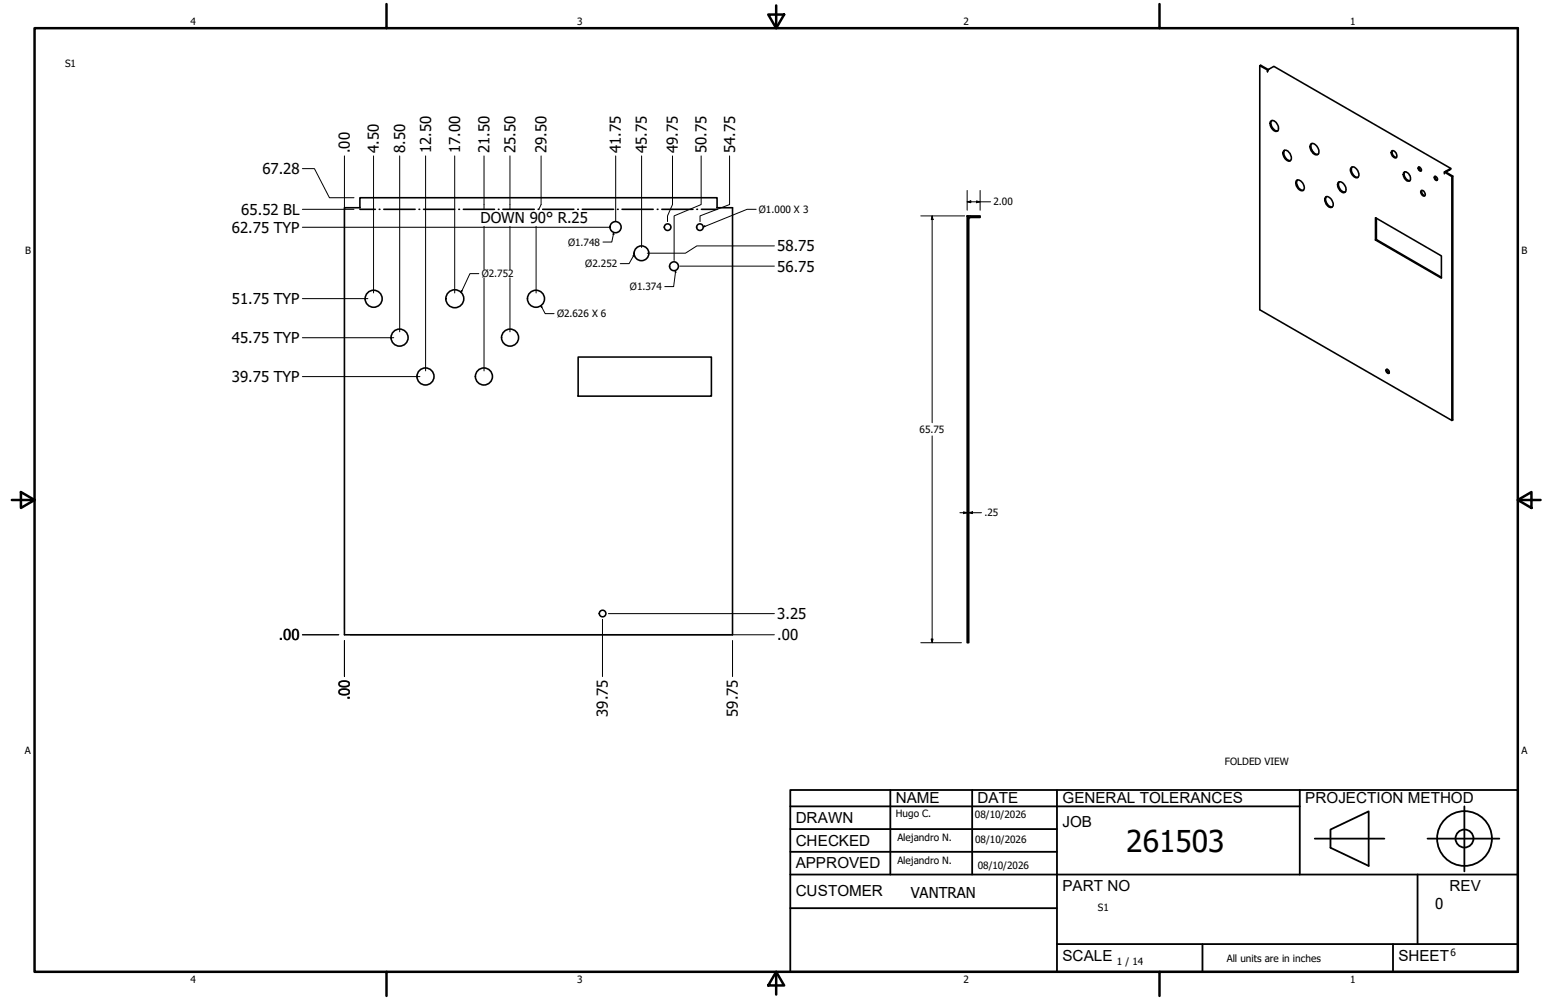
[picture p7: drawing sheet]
<svg xmlns="http://www.w3.org/2000/svg" width="432mm" height="279mm" viewBox="0 0 432 279" stroke-linecap="round" stroke-linejoin="round" font-family="sans-serif">
<!-- layer: GIGA_BendDown -->
<g fill="none" stroke="#000" stroke-width=".44">
<path d="M100.5 58.5h4.3M105.9 58.5h.2M107.2 58.5h8.8M117 58.5h.2M118.3 58.5h8.7M128.1 58.5h.2M129.4 58.5h8.7M139.2 58.5h.2M140.5 58.5h8.7M150.3 58.5h.2M151.6 58.5h8.7M161.4 58.5h.1"/>
<path d="M162.6 58.5h8.8M172.5 58.5h.2M173.7 58.5h8.7M183.6 58.5h.2M184.8 58.5h8.7M194.6 58.5h.2M195.9 58.5h4.4"/>
</g>
<!-- layer: Visible (ANSI) -->
<g fill="none" stroke="#000" stroke-width=".44">
<path d="M351.9 18.4l.2-.2 2.1 1.2M354 19.6l-2.1-1.2v68.2l53.6 30.9 .3-.2v-68.1l-2.2-1.3-.2 .2v.5M354.2 19.5l-.2 .6v-.5M354.2 19.5l-.2 .1M354.2 19.5l1.6-1 49.4 28.6M354.8 34a1.17 1.17 0 0 1 1.9 .7 1.1 1.1 0 0 1 .5 1.2 1.1 1.1 0 0 1-1 .8 2.5 2.5 0 0 1-1.4-2.7zM355.2 33.7a2.05 2.05 0 0 0 1.7 2.9M96.2 58h4.3v-2.8h99.8v2.8h4.3v119.4h-108.4zM358.6 42a1.88 1.88 0 0 1 2.1 2 .83 .83 0 0 1-.6 1 .83 .83 0 0 1-1-.5 1.78 1.78 0 0 1-.5-2.5zM358.8 42a2.05 2.05 0 0 0 1.6 2.8M362.1 50.5a1.64 1.64 0 0 1 2.1 1.6 .82 .82 0 0 1-.3 1.2 .82 .82 0 0 1-1.1-.4 2.11 2.11 0 0 1-.7-2.4zM362.4 50.3a2.05 2.05 0 0 0 1.6 2.8"/>
<path d="M366.1 40.3a1.54 1.54 0 0 1 2.1 1.4 .95 .95 0 0 1 .2 1 .95 .95 0 0 1-1 .5 2.36 2.36 0 0 1-1.3-2.9zM366.4 40.1a2.15 2.15 0 0 0 1.7 3M370.3 55.1a1.87 1.87 0 0 1 2.1 2.1 .81 .81 0 0 1-.7 .8 .81 .81 0 0 1-.9-.5 1.96 1.96 0 0 1-.5-2.4zM370.5 54.9a2.05 2.05 0 0 0 1.6 2.9M373.8 51a1.56 1.56 0 0 1 2.1 1.3v.2a.9 .9 0 0 1-.3 1.2 .9 .9 0 0 1-1.3-.4 2.08 2.08 0 0 1-.5-2.3zM374.1 50.8a2.05 2.05 0 0 0 1.6 2.9M377.5 46.7a1.71 1.71 0 0 1 2 1.7 .86 .86 0 0 1-.4 1.2 .86 .86 0 0 1-1.1-.5 1.71 1.71 0 0 1-.5-2.4zM377.6 46.7a2.05 2.05 0 0 0 1.7 2.8M388.7 42.2a1.22 1.22 0 0 1 1.2 .5 1.22 1.22 0 0 1 0 1.4 1.33 1.33 0 0 1-1.2-1.9zM388.9 42.1a1.43 1.43 0 0 0 1.1 1.9M392 48.3a1.2 1.2 0 0 1 1.8 .8 .85 .85 0 0 1 .2 1 .85 .85 0 0 1-.7 .5 2 2 0 0 1-1.3-2.3zM392.4 48a1.84 1.84 0 0 0 1.4 2.5"/>
<path d="M396.1 46.8a.61 .61 0 0 1 .8 .2 .61 .61 0 0 1-.2 .8l-.5-.3zM396.4 46.7v.6l.5 .4M396.9 53.3a.89 .89 0 0 1 1 .4 .89 .89 0 0 1-.1 1.1 1.26 1.26 0 0 1-.9-1.5zM397.1 53.2a1.24 1.24 0 0 0 .9 1.5M400.7 49.3a.65 .65 0 0 1 .7 .4 .65 .65 0 0 1-.2 .7l-.5-.4zM400.9 49.3v.6l.5 .4M403.4 48.1l2.1 1.2M403.7 48l1.5-.9v.2l-1.3 .8M405.5 49.3v68.2M405.8 49.2l-.3 .1M270.1 60.3h.5v119.3h-.5zM270.5 60.4l3.2-.1v.5h-2.7l-.5 .4"/>
<path d="M384.2 60.8l18.4 10.7v6.2l-18.4-10.6zM384.4 61v5.9l18.2 10.6M384.4 66.9l-.2 .2M161.5 99.8h37.2v10.9h-37.2zM387.2 103.3a.65 .65 0 0 1 .7 .2 .65 .65 0 0 1-.1 .8l-.6-.5zM387.4 103.2l.1 .6 .5 .4"/>
<circle cx="171.9" cy="63.5" r="1.56"/>
<circle cx="179.2" cy="70.8" r="2.06"/>
<circle cx="186.5" cy="63.5" r=".92"/>
<circle cx="188.2" cy="74.4" r="1.24"/>
<circle cx="195.5" cy="63.5" r=".92"/>
<circle cx="104.4" cy="83.5" r="2.38"/>
<circle cx="111.6" cy="94.3" r="2.38"/>
<circle cx="127" cy="83.5" r="2.51"/>
<circle cx="142.5" cy="94.3" r="2.38"/>
<circle cx="149.7" cy="83.5" r="2.38"/>
<circle cx="118.8" cy="105.2" r="2.38"/>
<circle cx="135.2" cy="105.2" r="2.38"/>
<circle cx="168.3" cy="171.4" r=".92"/>
</g>
<!-- layer: Borde (ANSI) -->
<g fill="none" stroke="#000" stroke-width=".7">
<path d="M9.7 7.9h414.2v263.6h-414.2zM107.9 1.1v6.8M214.6 4.1h4.4l-2.2 3.8zM216.8 1.5v6.4M323.8 1.1v6.8M3.3 139.7h6.4M5.8 137.5l3.9 2.2-3.9 2.2zM423.9 139.7l3.8-2.2v4.4zM423.9 139.7h6.4M107.9 271.5v6.8M216.8 271.5l2.2 3.8h-4.4zM216.8 271.5v6.4"/>
<path d="M323.8 271.5v6.8"/>
</g>
<!-- layer: Title (ANSI)-1 -->
<g fill="none" stroke="#000" stroke-width=".51">
<path d="M220.7 220.7h203.2v50.8h-203.2zM220.7 225.3h142.3M220.7 231.6h74.5M220.7 238h74.5M248.7 220.7v23.6M271.5 220.7v23.6M295.2 220.7v50.8M363 220.7v23.6M367.2 234.3h19.5M371.6 231.8l10.7-5.1v15.2l-10.7-5zM398.7 234.3h20.1M409 225.3v18.2"/>
<path d="M220.7 244.3h203.2M220.7 253.7h74.5M395.9 244.3v19.5M295.2 263.8h128.7M335.9 263.8v7.7M389.1 263.8v7.7"/>
<circle cx="409" cy="234.3" r="7.7"/>
<circle cx="409" cy="234.3" r="2.51"/>
</g>
<!-- layer: Cota (ANSI) -->
<g fill="none" stroke="#000" stroke-width=".28">
<path d="M84.5 58.5h14.4M84.5 47.1h3.3l4.2 8.1h6.9M96.2 43.6v132.1M104.3 43.6v38.3M111.6 43.6v49.1M118.9 43.6v60M127 43.6v38.3M135.2 43.6v14.9M142.4 43.6v14.9M151.1 43.6v13.6l-.6 1.3M172 43.6v18.3M179.2 43.6v25.6"/>
<path d="M187.8 43.6v13.6l-1.4 3.1v1.6M195.8 43.6v13.6l-7.5 3.1v12.5M203.8 43.6v13.6l-8.3 3.1v1.6M270.1 56.4l1-.3v.5zM270.1 56.4h6.6M270.1 53.2v5.5M272.7 56.1l1 .3-1 .2zM273.7 53.2v5.5M84.5 63.5h85.8M135.2 63.2v12.1M135.2 77.6v26M142.4 63.2v12.1"/>
<path d="M142.4 77.6v15.1M149.7 63.2v18.7M189.9 74.4h26.4M216.3 68.7h-21.7l-3.1 2h-10.7M257.2 60.3h12.2M260.3 60.3l.3 1h-.5zM260.3 60.3v57.8M84.5 94.4h25.5M84.5 83.4h18.2M84.5 105.2h32.8M260.3 121.8v57.8M268.1 143.3h2"/>
<path d="M269.1 143l1 .3-1 .2zM270.6 143.3l1-.3v.5zM270.6 143.3h3.5M84.5 177.4h10.1M96.2 178.9v10.1M97.8 177.4h118.5M168.3 173v16M169.9 171.4h46.4M204.6 178.9v10.1M257.2 179.6h11.3M260.1 178.6h.5l-.3 1z"/>
</g>
<path d="M211.2 58.5h-2.5l-12.3 4.9M133.7 76.5h-2.4l-2.5 5.2M171.4 65v.5h-.2zM171.4 65l-.5 2.6h-2.5M176.8 71.4l.4-.3-.2 .5zM177.2 71.1l-1.5 2.6h-2.5M188.7 75.6l.1 .5-.3-.1zM188.7 75.6l-.5 4.5h-2.5M196.4 63.4l.4-.3 .1 .2zM128.9 81.2l.2 .1-.3 .4zM151.1 85.4l.3 .4-.2 .1zM151.1 85.4l1.2 2.2h2.4" fill="none" stroke="#000" stroke-width=".28"/>
<path d="M171.4 65v.5h-.2zM176.8 71.4l.4-.3-.2 .5zM188.7 75.6l.1 .5-.3-.1zM196.4 63.4l.4-.3 .1 .2zM128.9 81.2l.2 .1-.3 .4zM151.1 85.4l.3 .4-.2 .1z" fill="#000"/>
<!-- layer: Cota (ANSI) -->
<path d="M270.1 56.4l1-.3v.5zM272.7 56.1l1 .3-1 .2zM260.3 60.3l.3 1h-.5zM269.1 143l1 .3-1 .2zM270.6 143.3l1-.3v.5zM260.1 178.6h.5l-.3 1z" fill="#000"/>
<text font-size="8.4" x="314.6" y="238.1">261503</text>
<g font-size="4.3">
<text x="250.2" y="224.2">NAME</text>
<text x="273" y="224.2">DATE</text>
<text x="296.7" y="224.3">GENERAL TOLERANCES</text>
<text x="364.6" y="224.3">PROJECTION METHOD</text>
<text x="222.2" y="229.9">DRAWN</text>
<text x="296.7" y="230.9">JOB</text>
<text x="222.2" y="236.3">CHECKED</text>
<text x="222.2" y="242.6">APPROVED</text>
<text x="222.2" y="250.3">CUSTOMER</text>
<text x="296.7" y="249">PART NO</text>
<text x="404.8" y="248.9">REV</text>
<text x="296.7" y="268.4">SCALE</text>
<text x="390.6" y="268.4">SHEET</text>
</g>
<g font-size="4.2">
<text x="97.7" y="42.7" transform="rotate(-90 97.7 42.7)">.00</text>
<text x="105.9" y="42.7" transform="rotate(-90 105.9 42.7)">4.50</text>
<text x="113.2" y="42.7" transform="rotate(-90 113.2 42.7)">8.50</text>
<text x="120.4" y="42.7" transform="rotate(-90 120.4 42.7)">12.50</text>
<text x="128.5" y="42.7" transform="rotate(-90 128.5 42.7)">17.00</text>
<text x="136.7" y="42.7" transform="rotate(-90 136.7 42.7)">21.50</text>
<text x="144" y="42.7" transform="rotate(-90 144 42.7)">25.50</text>
<text x="152.7" y="42.7" transform="rotate(-90 152.7 42.7)">29.50</text>
<text x="173.4" y="42.7" transform="rotate(-90 173.4 42.7)">41.75</text>
<text x="180.7" y="42.7" transform="rotate(-90 180.7 42.7)">45.75</text>
<text x="189.4" y="42.7" transform="rotate(-90 189.4 42.7)">49.75</text>
<text x="197.4" y="42.7" transform="rotate(-90 197.4 42.7)">50.75</text>
<text x="205.3" y="42.7" transform="rotate(-90 205.3 42.7)">54.75</text>
<text x="73.3" y="48.6">67.28</text>
<text x="64.8" y="65">62.75 TYP</text>
<text x="67.4" y="60">65.52 BL</text>
<text x="134.2" y="62.4">DOWN 90° R.25</text>
<text x="217.1" y="70.2">58.75</text>
<text x="217.1" y="75.9">56.75</text>
<text x="64.8" y="85">51.75 TYP</text>
<text x="64.8" y="95.8">45.75 TYP</text>
<text x="64.8" y="106.7">39.75 TYP</text>
<text x="217.1" y="173">3.25</text>
<text x="77.9" y="178.9">.00</text>
<text x="217.1" y="178.9">.00</text>
<text x="97.7" y="195.7" transform="rotate(-90 97.7 195.7)">.00</text>
<text x="169.8" y="200.3" transform="rotate(-90 169.8 200.3)">39.75</text>
<text x="206.1" y="200.3" transform="rotate(-90 206.1 200.3)">59.75</text>
<text x="254.4" y="250.8">VANTRAN</text>
<text x="400.9" y="254">0</text>
</g>
<g font-size="2.8">
<text x="53.2" y="6.9">4</text>
<text x="161.2" y="6.9">3</text>
<text x="269.1" y="6.9">2</text>
<text x="377.1" y="6.9">1</text>
<text x="18.2" y="18.7">S1</text>
<text x="212" y="59.5">Ø1.000 X 3</text>
<text x="277.5" y="57.4">2.00</text>
<text x="7" y="70.9">B</text>
<text x="158.7" y="68.6">Ø1.748</text>
<text x="424.9" y="70.9">B</text>
<text x="134.6" y="77.5">Ø2.752</text>
<text x="163.4" y="74.7">Ø2.252</text>
<text x="176" y="81.1">Ø1.374</text>
<text x="155.6" y="88.6">Ø2.626 X 6</text>
<text x="256.9" y="121">65.75</text>
<text x="275" y="144.3">.25</text>
<text x="6.9" y="210.6">A</text>
<text x="342.1" y="213.9">FOLDED VIEW</text>
<text x="424.9" y="210.6">A</text>
<text x="250.2" y="228.3">Hugo C.</text>
<text x="272.3" y="228.4">08/10/2026</text>
<text x="250.6" y="234.9">Alejandro N.</text>
<text x="272.4" y="235.6">08/10/2026</text>
<text x="250.6" y="241.5">Alejandro N.</text>
<text x="273.1" y="242.8">08/10/2026</text>
<text x="306.6" y="254.4">S1</text>
<text x="312" y="269.7">1 / 14</text>
<text x="342.6" y="268.7">All units are in inches</text>
<text x="405.1" y="267.1">6</text>
<text x="53.2" y="274.6">4</text>
<text x="161.2" y="274.6">3</text>
<text x="269.1" y="274.6">2</text>
<text x="377.1" y="274.6">1</text>
</g>
</svg>
